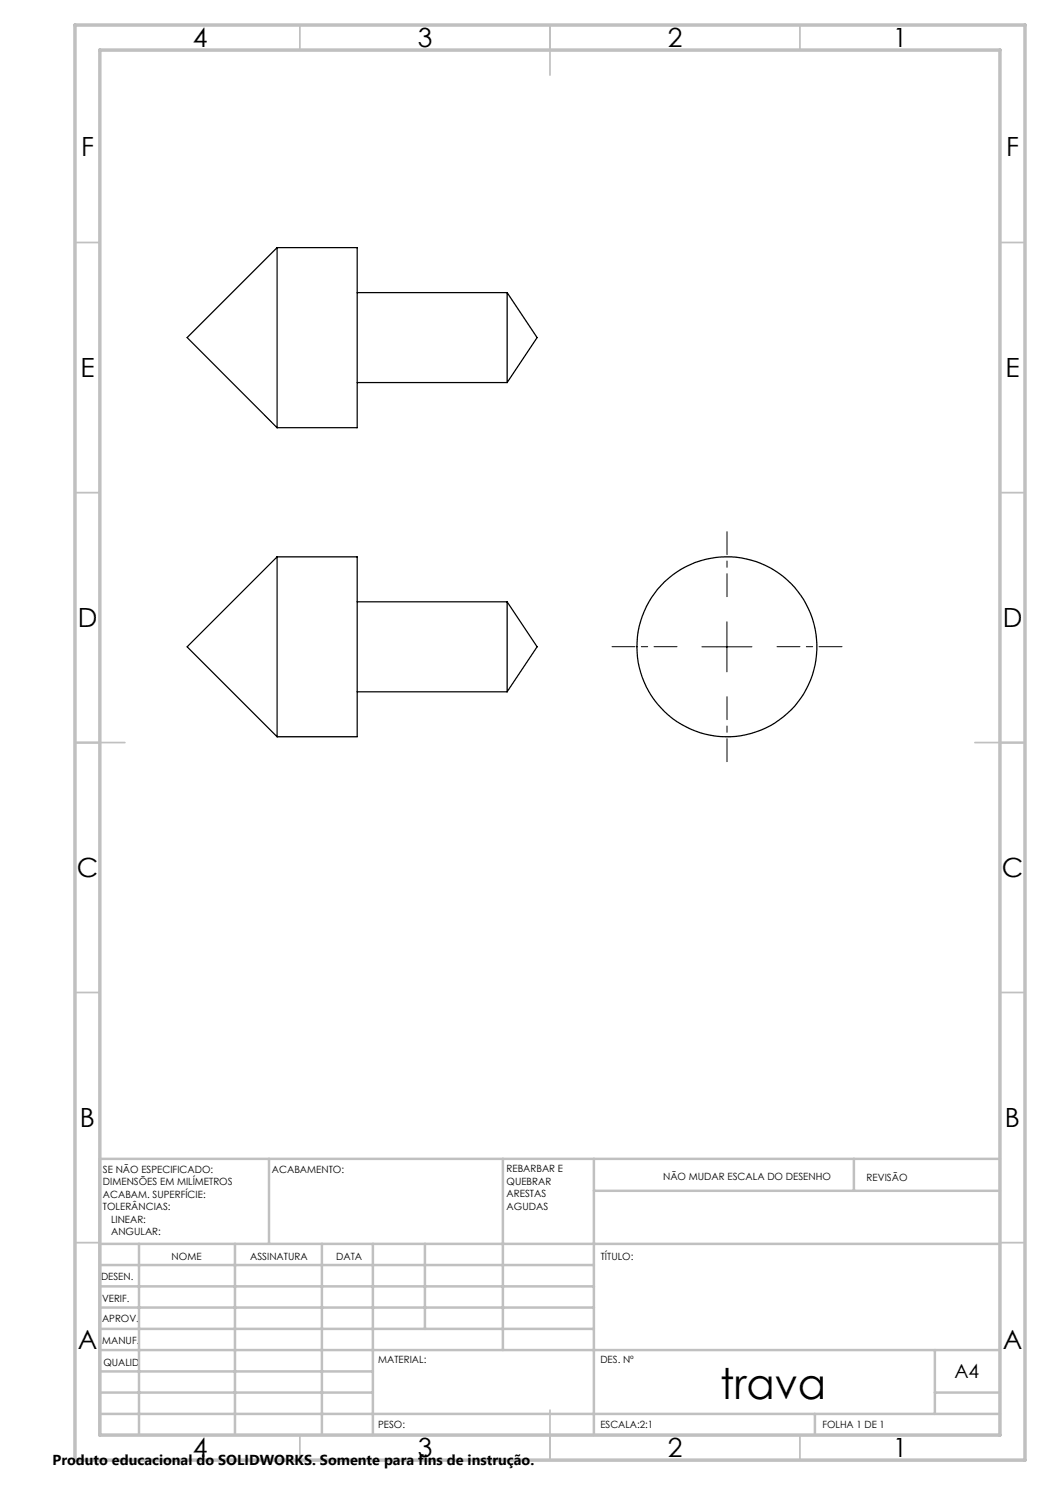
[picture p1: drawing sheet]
<svg xmlns="http://www.w3.org/2000/svg" width="210mm" height="297mm" viewBox="0 0 210 297" stroke-linecap="round" stroke-linejoin="round" font-family="sans-serif">
<path d="M145.4 119.3v-13M135.4 129.3h-13M145.4 139.3v13M155.4 129.3h13" fill="none" stroke="#000" stroke-width=".2" stroke-dasharray="15.2 1.3 1.3 1.3" stroke-dashoffset="10.6"/>
<path d="M140.4 129.4h10M145.4 124.4v10" fill="none" stroke="#000" stroke-width=".2"/>
<g fill="none" stroke="#c0c0c0" stroke-width=".35">
<path d="M60 5v5M110 5v10M160 5v5M15 48.5h5M200 48.5h5M15 98.5h5M200 98.5h5M15 148.5h10M195 148.5h10M15 198.5h5M200 198.5h5M15 248.5h5"/>
<path d="M200 248.5h5M60 287v5M110 282v10M160 287v5"/>
</g>
<g fill="none" stroke="#c0c0c0" stroke-width=".5">
<path d="M53.8 231.8v17M100.6 231.8v38.2M118.8 231.8v55.2M118.8 238.2h81.2M170.8 231.8v6.4M200 231.8h-180v55.2M20 248.8h180M20 257.3h98.8M20 253h98.8M27.8 248.8v38.2M47 248.8v38.2M64.4 248.8v38.2"/>
<path d="M74.6 248.8v38.2M85 248.8v17M20 265.8h98.8M20 261.5h98.8M20 278.5h54.6M20 274.3h54.6M20 270h180M187 278.5h13M187 270v12.8M20 282.8h180M163 282.8v4.2"/>
</g>
<path d="M15 5h190v287h-190zM20 10h180v277h-180z" fill="none" stroke="#c0c0c0" stroke-width=".7"/>
<g fill="none" stroke="#000" stroke-width=".25">
<path d="M55.4 49.5v36M55.4 49.5h16v36h-16M55.4 49.5l-18 18 18 18M71.4 58.5h30M101.4 58.5v18M101.4 58.5l6 9-6 9M71.4 76.5h30M55.4 111.4v36M55.4 111.4h16v36h-16M55.4 111.4l-18 18 18 18M71.4 120.4h30M71.4 138.4h30"/>
<path d="M101.4 120.4v18M101.4 120.4l6 9-6 9"/>
<circle cx="145.4" cy="129.4" r="18"/>
</g>
<text font-size="8.5" x="144" y="279.7">trava</text>
<g font-size="5.3">
<text x="38.5" y="9.5">4</text>
<text x="83.5" y="9.5">3</text>
<text x="133.6" y="9.5">2</text>
<text x="178.6" y="9.5">1</text>
<text x="16.2" y="31.3">F</text>
<text x="201.2" y="31.3">F</text>
<text x="16.1" y="75.5">E</text>
<text x="201.1" y="75.5">E</text>
<text x="15.5" y="125.5">D</text>
<text x="200.5" y="125.5">D</text>
<text x="15.4" y="175.5">C</text>
<text x="200.4" y="175.5">C</text>
<text x="16" y="225.5">B</text>
<text x="201" y="225.5">B</text>
<text x="15.5" y="269.8">A</text>
<text x="200.5" y="269.8">A</text>
<text x="38.5" y="291.5">4</text>
<text x="83.5" y="291.5">3</text>
<text x="133.6" y="291.5">2</text>
<text x="178.6" y="291.5">1</text>
</g>
<text font-size="3.9" x="190.9" y="275.5">A4</text>
<text font-size="2.9" x="10.5" y="292.9">Produto educacional do SOLIDWORKS. Somente para fins de instrução.</text>
<g font-size="2">
<text x="20.6" y="234.6">SE NÃO ESPECIFICADO:</text>
<text x="20.6" y="237.1">DIMENSÕES EM MILÍMETROS</text>
<text x="20.6" y="239.6">ACABAM. SUPERFÍCIE:</text>
<text x="54.4" y="234.6">ACABAMENTO:</text>
<text x="101.3" y="234.5">REBARBAR E</text>
<text x="101.3" y="237">QUEBRAR</text>
<text x="101.3" y="239.5">ARESTAS</text>
<text x="132.6" y="236">NÃO MUDAR ESCALA DO DESENHO</text>
<text x="173.3" y="236.2">REVISÃO</text>
<text x="20.6" y="242.1">TOLERÂNCIAS:</text>
<text x="22.2" y="244.6">LINEAR:</text>
<text x="101.3" y="242">AGUDAS</text>
<text x="22.2" y="247.1">ANGULAR:</text>
<text x="34.3" y="252">NOME</text>
<text x="50" y="251.9">ASSINATURA</text>
<text x="67.2" y="251.9">DATA</text>
<text x="120.2" y="251.9">TÍTULO:</text>
<text x="20.2" y="256.1">DESEN.</text>
<text x="20.4" y="260.3">VERIF.</text>
<text x="20.4" y="264.4">APROV.</text>
<text x="20.5" y="268.8">MANUF.</text>
<text x="20.7" y="273.1">QUALID</text>
<text x="75.7" y="272.5">MATERIAL:</text>
<text x="120.1" y="272.5">DES. Nº</text>
<text x="75.6" y="285.5">PESO:</text>
<text x="120.1" y="285.6">ESCALA:2:1</text>
<text x="164.5" y="285.6">FOLHA 1 DE 1</text>
</g>
</svg>
